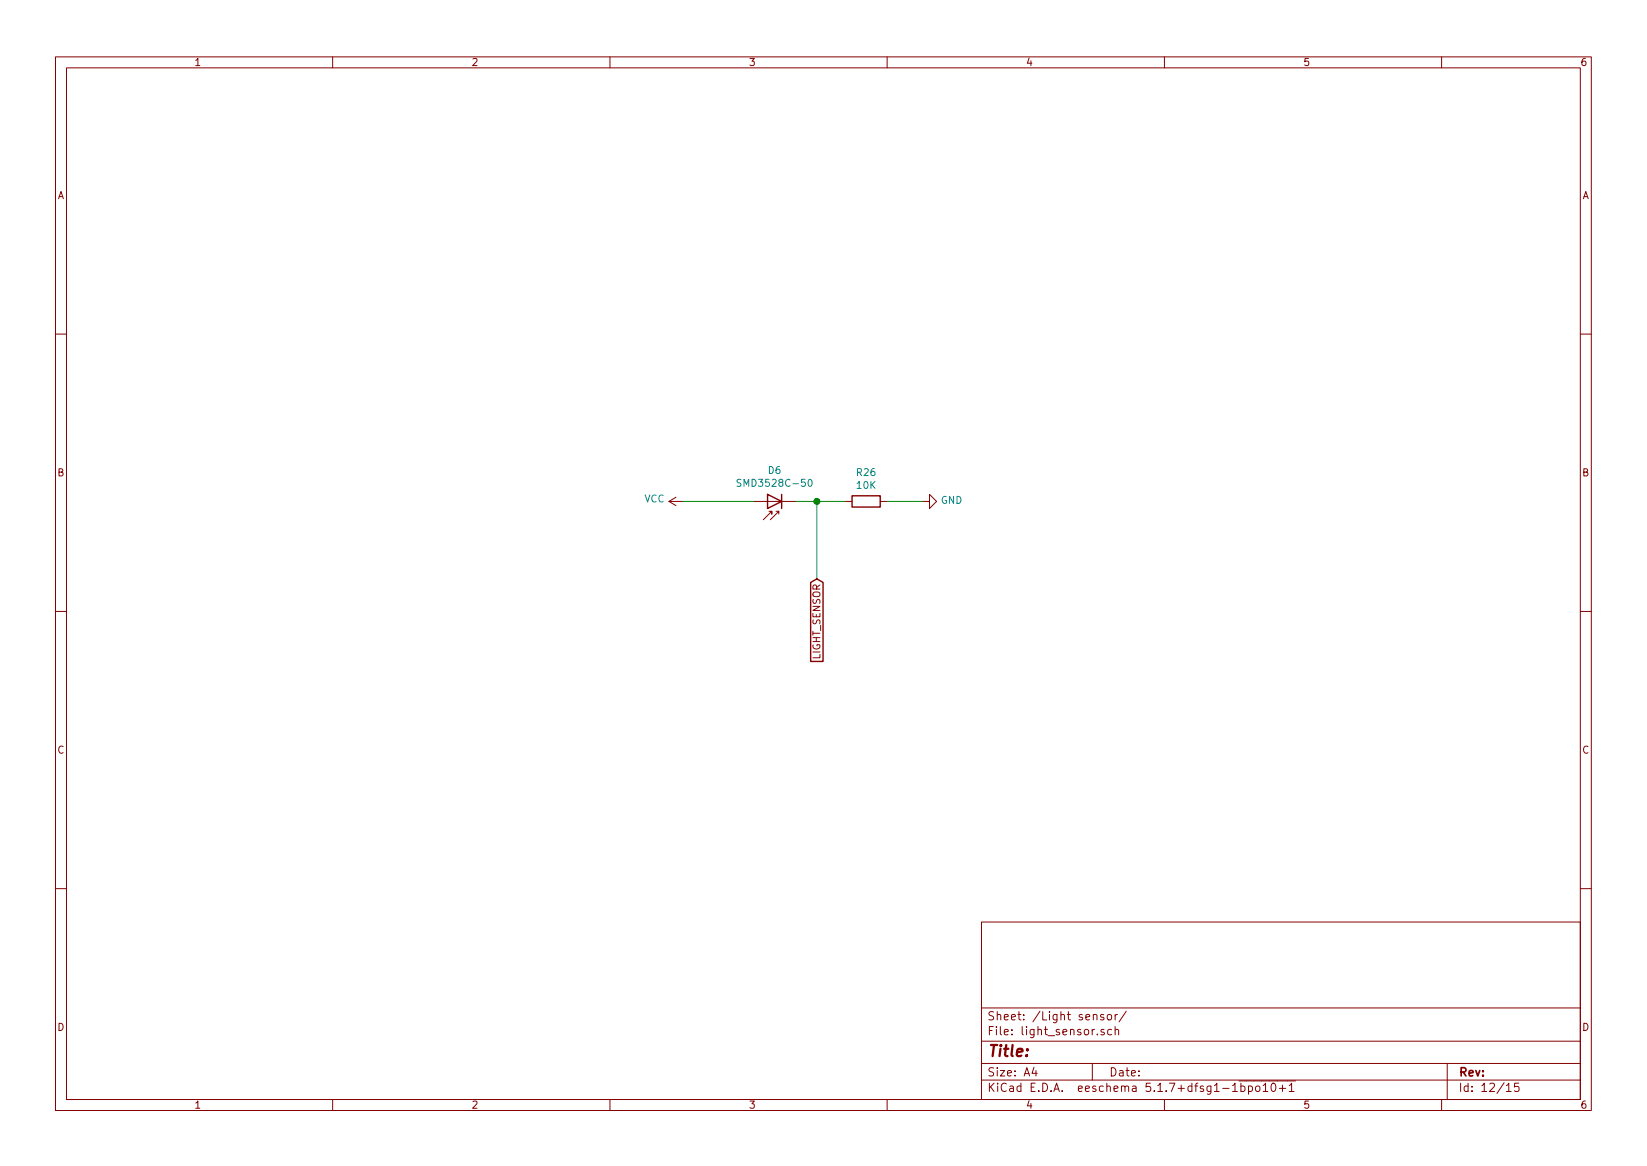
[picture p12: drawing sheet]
<svg xmlns="http://www.w3.org/2000/svg" width="297mm" height="210mm" viewBox="0 0 297 210" stroke-linecap="round" stroke-linejoin="round" font-family="sans-serif">
<g fill="none" stroke="#840000" stroke-width=".18">
<path d="M10 10.3h277v189.9h-277zM12 12.2h273v186.1h-273zM60 10.3v1.9M110 10.3v1.9M160 10.3v1.9M210 10.3v1.9M260 10.3v1.9M10 60.2h2M285 60.2h2M120.6 90.4h2.6M120.6 90.4l1.3 .8M121.9 89.7l-1.3 .7"/>
<path d="M135.9 90.4h7.6M138.7 92.2h.5v.5v-.5l-1.5 1.5M140 92.2h.5M140.5 92.7v-.5l-1.6 1.5M152.4 90.4h1.3M158.7 90.4h1.3M166.4 90.4h1.2v-1.3l1.3 1.3-1.3 1.3v-1.3M10 110.3h2M285 110.3h2M10 160.2h2M177 166.3h108v32h-108zM285 160.2h2"/>
<path d="M60 198.3v1.9M110 198.3v1.9M160 198.3v1.9M177 194.8h108M177 191.8h108M177 187.8h108M177 181.8h108M186.5 192.5l-.4 1h1M186.8 193v1M197 191.8v3M199.1 183l-.4-.1-.2 .2 .1 .3 .5 .1v.3h-.6M199.1 185.7l-.3-.1-.2 .2v.2l.5 .2v.3h-.5"/>
<path d="M199.8 183.1l.2-.2 .4 .2v.7l-.2 .1-.4-.1zM200.5 185.7l-.4-.1-.3 .3v.6l.3 .1 .4-.1M201.1 185.7l.2-.1 .4 .1 .1 .9M201.1 182.9v1M201.1 185.1v1.5M201.5 182.9l-.4 .3M203.1 182.3l-1.3 2M210 198.3v1.9M222.3 196.8h.9M223.4 194.9h10.3M223.8 195.9l.4-.1 .3 .3v.6l-.3 .1-.4-.1M223.8 195.3v1.5"/>
<path d="M225.2 195.9l.4-.1 .3 .3-.1 .6-.2 .1-.4-.1M225.2 195.8v1.5M226.5 196l.2-.2 .5 .2v.5l-.1 .2-.4 .1-.2-.1zM227.8 195.8l.4-.5v1.5M227.8 196.8h.9M229.4 195.4l.2-.1a.8 .8 0 0 1 .5 .8 .8 .8 0 0 1-.5 .7 1 1 0 0 1-.2-1.4zM230.7 196.3h1.2M231.3 195.7v1.1M232.5 195.8l.4-.5v1.5M232.5 196.8h.9M260 198.3v1.9M261 191.8v6.5"/>
<path d="M271.7 195.8l.4-.5v1.5M271.7 196.8h.8M273.9 195.3h-.7l-.1 .7 .2-.1 .5 .1 .2 .2-.1 .5-.2 .1-.6-.1"/>
</g>
<path d="M138.4 89.1l2.6 1.3-2.6 1.3zM141 89.1v2.6M153.7 89.4h5v2h-5zM146.2 105l1.1-.6 1.1 .6v14.3h-2.2z" fill="none" stroke="#840000" stroke-width=".25"/>
<path d="M133.6 86.5l-.5-.1-.1 .2v.3l.5 .3 .1 .3-.2 .2-.5-.1M145.8 86.6l.2-.2a.69 .69 0 0 1 .5 .7 .69 .69 0 0 1-.5 .6l-.2-.1-.1-.4z" fill="none" stroke="#008484" stroke-width=".18"/>
<path d="M123.2 90.4h12.7M143.5 90.4h8.9M147.3 90.4v14M160 90.4h6.4" fill="none" stroke="#008400" stroke-width=".18"/>
<circle cx="147.3" cy="90.4" r=".51" fill="#008400" stroke="#008400" stroke-width=".25"/>
<text font-size="2.8" fill="#840000" x="178" y="190.5">Title:</text>
<g font-size="2.1" fill="#840000">
<text x="178" y="184">Sheet: /Light sensor/</text>
<text x="178" y="186.7">File: light_sensor.sch</text>
<text x="178" y="196.9">KiCad E.D.A. eeschema 5.1.7+dfsg1-1bpo10+1</text>
<text x="178" y="194.1">Size: A4</text>
<text x="200" y="194.1">Date:</text>
<text x="263" y="194.1">Rev:</text>
<text x="263" y="196.9">Id: 12/15</text>
</g>
<g font-size="1.8" fill="#840000">
<text x="35" y="11.9">1</text>
<text x="85" y="11.9">2</text>
<text x="135" y="11.9">3</text>
<text x="185" y="11.9">4</text>
<text x="235" y="11.9">5</text>
<text x="285" y="11.9">6</text>
<text x="10.4" y="35.9">A</text>
<text x="285.4" y="35.9">A</text>
<text x="10.4" y="85.9">B</text>
<text x="285.4" y="85.9">B</text>
<text x="148" y="118.9" transform="rotate(-90 148 118.9)">LIGHT_SENSOR</text>
<text x="10.4" y="135.9">C</text>
<text x="285.4" y="135.9">C</text>
<text x="10.4" y="185.9">D</text>
<text x="285.4" y="185.9">D</text>
<text x="35" y="199.9">1</text>
<text x="85" y="199.9">2</text>
<text x="135" y="199.9">3</text>
<text x="185" y="199.9">4</text>
<text x="235" y="199.9">5</text>
<text x="285" y="199.9">6</text>
</g>
<g font-size="1.8" fill="#008484">
<text x="133.9" y="87.8">SMD3528C-50</text>
<text x="138.6" y="85.5">D6</text>
<text x="154.6" y="85.8">R26</text>
<text x="154.6" y="88.2">10K</text>
<text x="116.2" y="90.6">VCC</text>
<text x="169.7" y="90.9">GND</text>
</g>
</svg>
